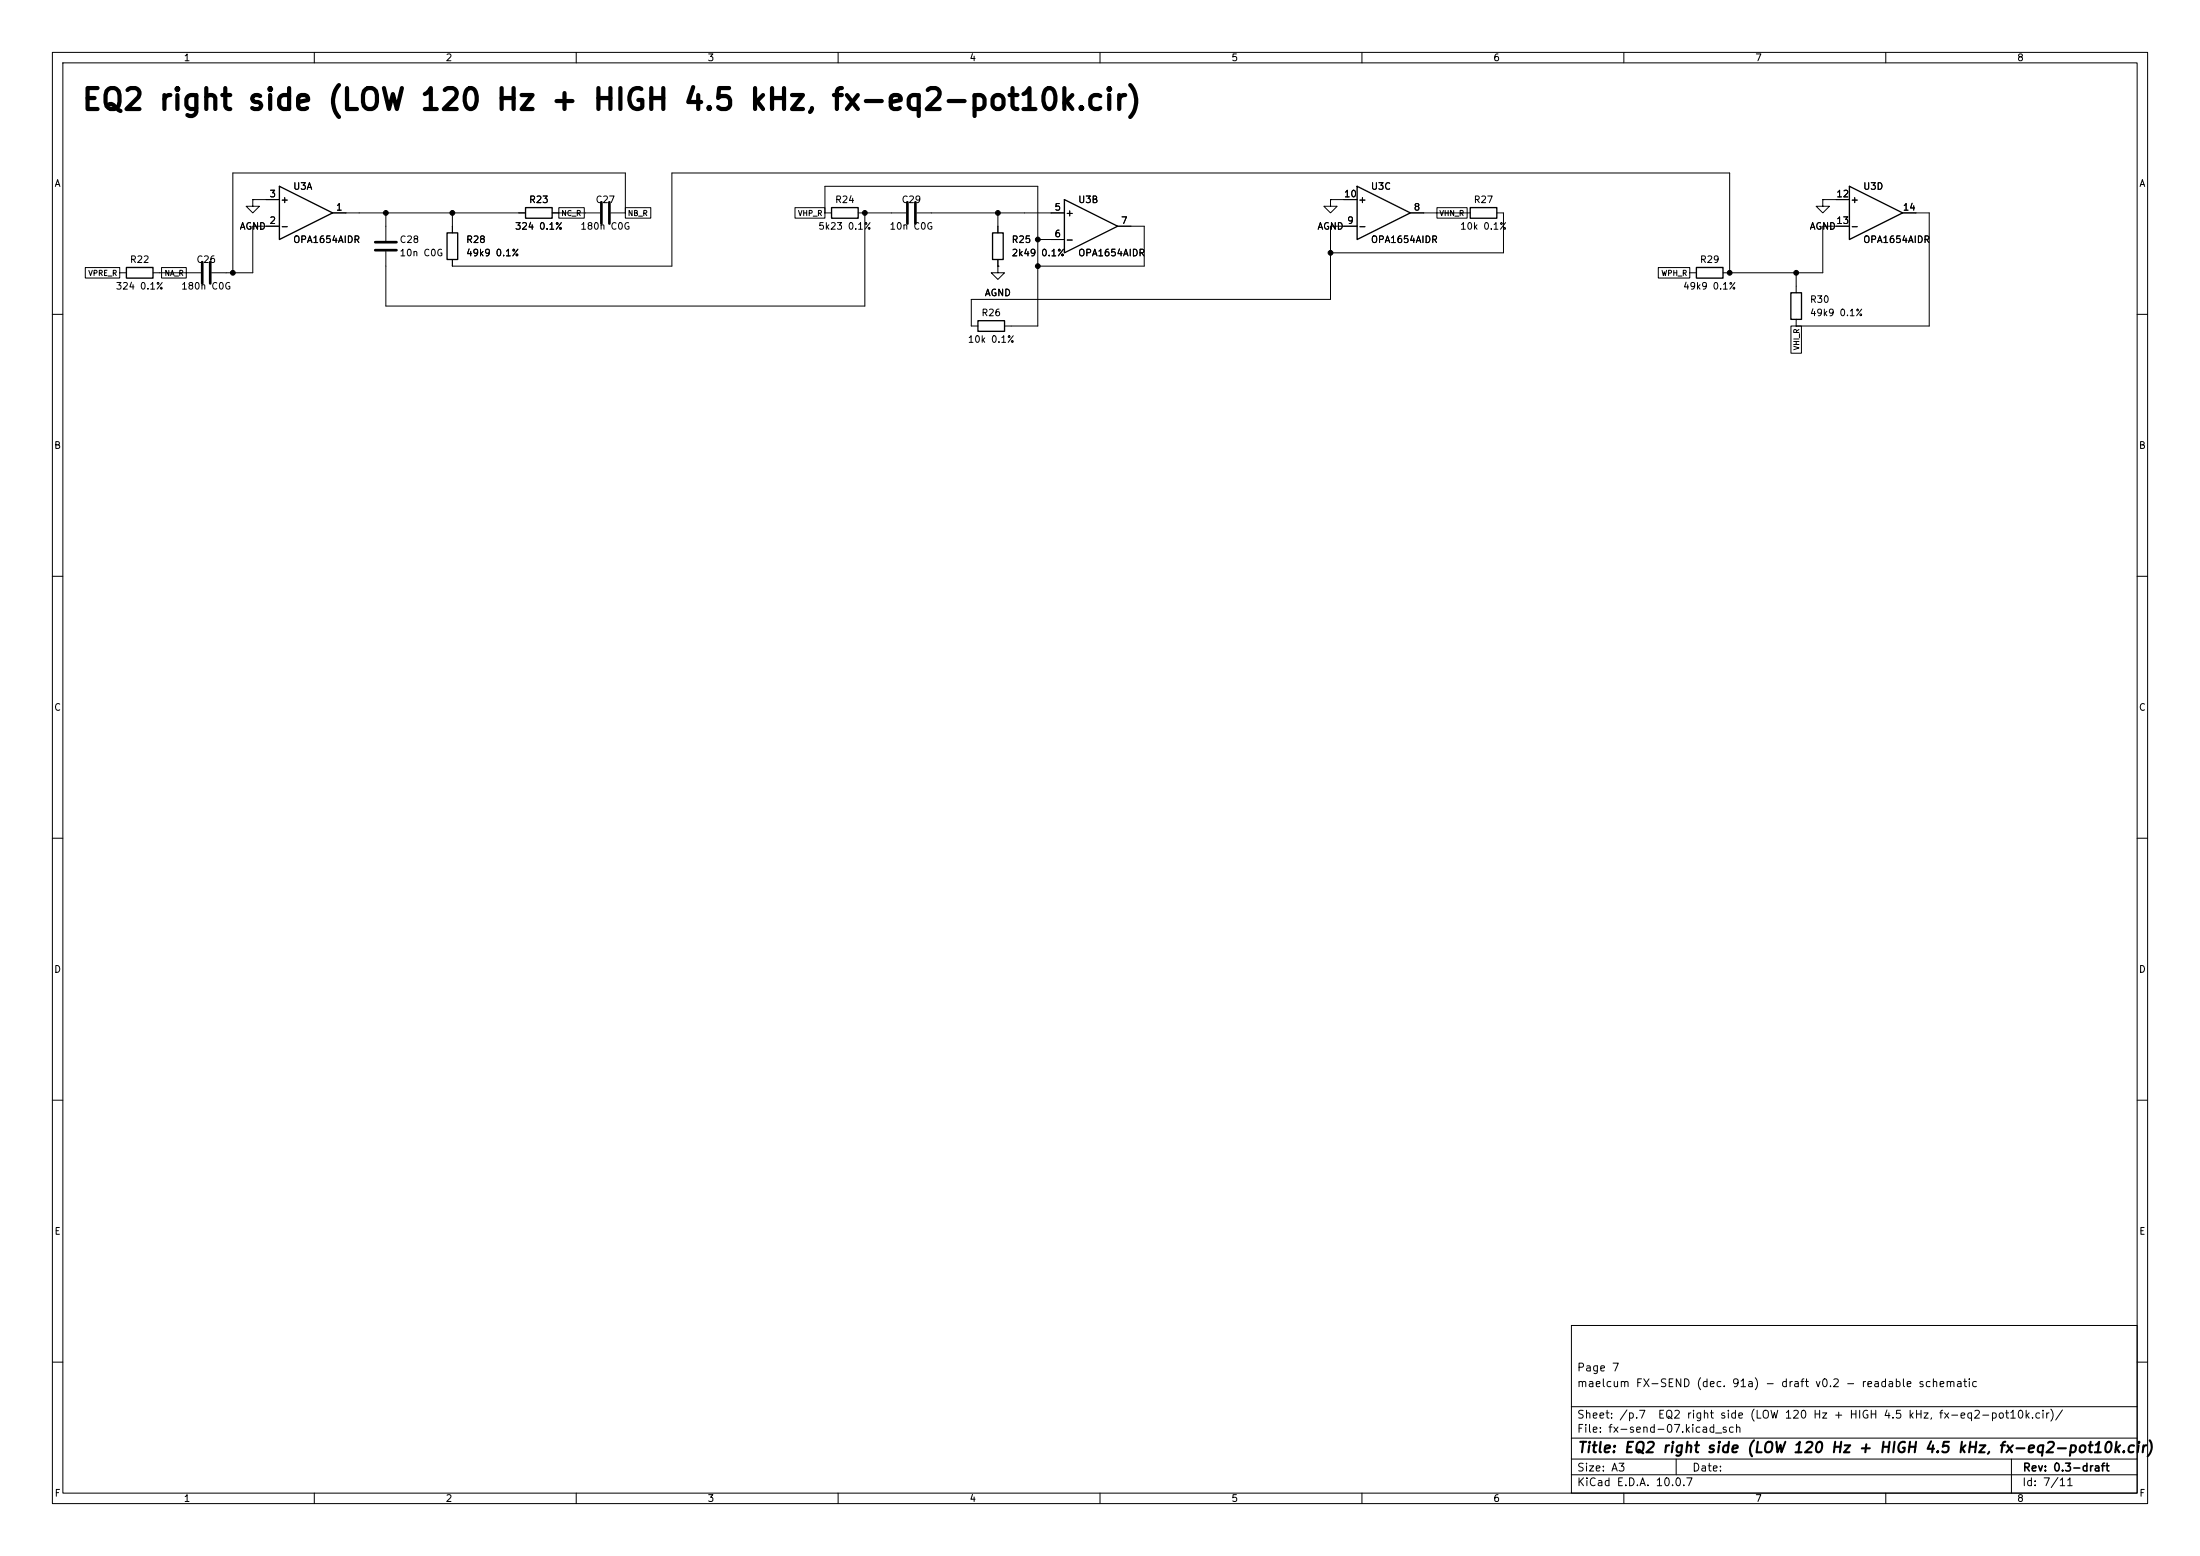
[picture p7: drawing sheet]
(kicad_sch
 (version 20260101)
 (generator "eeschema")
 (generator_version "10.0")
 (paper "A3")
 (title_block
  (title "EQ2 right side (LOW 120 Hz + HIGH 4.5 kHz, fx-eq2-pot10k.cir)")
  (rev "0.3-draft")
  (comment 1 "maelcum FX-SEND (dec. 91a) - draft v0.2 - readable schematic")
  (comment 2 "Page 7"))
 (lib_symbols
  (symbol
   "Amplifier_Operational:TL074"
   (pin_names
    (offset 0.127)) (exclude_from_sim no) (in_bom yes) (on_board yes)
   (in_pos_files yes)
   (duplicate_pin_numbers_are_jumpers no)
   (property
    "Reference"
    "U" (at 0 5.08 0) (show_name no) (do_not_autoplace no) (effects (font (size 1.27 1.27)) (justify left)))
   (property
    "Value"
    "TL074" (at 0 -5.08 0) (show_name no) (do_not_autoplace no) (effects (font (size 1.27 1.27)) (justify left)))
   (property
    "Footprint"
    "" (at -1.27 2.54 0) (show_name no) (do_not_autoplace no) (hide yes) (effects (font (size 1.27 1.27))))
   (property
    "Datasheet"
    "http://www.ti.com/lit/ds/symlink/tl071.pdf" (at 1.27 5.08 0) (show_name no) (do_not_autoplace no) (hide yes) (effects (font (size 1.27 1.27))))
   (property
    "Description"
    "Quad Low-Noise JFET-Input Operational Amplifiers, DIP-14/SOIC-14" (at 0 0 0) (show_name no) (do_not_autoplace no) (hide yes) (effects (font (size 1.27 1.27))))
   (property
    "ki_locked"
    "" (at 0 0 0) (show_name no) (do_not_autoplace no) (effects (font (size 1.27 1.27))))
   (property
    "ki_keywords"
    "quad opamp" (at 0 0 0) (show_name no) (do_not_autoplace no) (hide yes) (effects (font (size 1.27 1.27))))
   (property
    "ki_fp_filters"
    "SOIC*3.9x8.7mm*P1.27mm* DIP*W7.62mm* TSSOP*4.4x5mm*P0.65mm* SSOP*5.3x6.2mm*P0.65mm* MSOP*3x3mm*P0.5mm*" (at 0 0 0) (show_name no) (do_not_autoplace no) (hide yes) (effects (font (size 1.27 1.27))))
   (symbol
    "TL074_1_1"
    (polyline (pts (xy -5.08 5.08) (xy 5.08 0) (xy -5.08 -5.08) (xy -5.08 5.08)) (stroke (width 0.254) (type default)) (fill (type background)))
    (pin
    output
    line (at 7.62 0 180) (length 2.54) (name
    "" (effects (font (size 1.27 1.27)))) (number
    "1" (effects (font (size 1.27 1.27)))))
    (pin
    input
    line (at -7.62 -2.54 0) (length 2.54) (name
    "-" (effects (font (size 1.27 1.27)))) (number
    "2" (effects (font (size 1.27 1.27)))))
    (pin
    input
    line (at -7.62 2.54 0) (length 2.54) (name
    "+" (effects (font (size 1.27 1.27)))) (number
    "3" (effects (font (size 1.27 1.27))))))
   (symbol
    "TL074_2_1"
    (polyline (pts (xy -5.08 5.08) (xy 5.08 0) (xy -5.08 -5.08) (xy -5.08 5.08)) (stroke (width 0.254) (type default)) (fill (type background)))
    (pin
    input
    line (at -7.62 2.54 0) (length 2.54) (name
    "+" (effects (font (size 1.27 1.27)))) (number
    "5" (effects (font (size 1.27 1.27)))))
    (pin
    input
    line (at -7.62 -2.54 0) (length 2.54) (name
    "-" (effects (font (size 1.27 1.27)))) (number
    "6" (effects (font (size 1.27 1.27)))))
    (pin
    output
    line (at 7.62 0 180) (length 2.54) (name
    "" (effects (font (size 1.27 1.27)))) (number
    "7" (effects (font (size 1.27 1.27))))))
   (symbol
    "TL074_3_1"
    (polyline (pts (xy -5.08 5.08) (xy 5.08 0) (xy -5.08 -5.08) (xy -5.08 5.08)) (stroke (width 0.254) (type default)) (fill (type background)))
    (pin
    output
    line (at 7.62 0 180) (length 2.54) (name
    "" (effects (font (size 1.27 1.27)))) (number
    "8" (effects (font (size 1.27 1.27)))))
    (pin
    input
    line (at -7.62 -2.54 0) (length 2.54) (name
    "-" (effects (font (size 1.27 1.27)))) (number
    "9" (effects (font (size 1.27 1.27)))))
    (pin
    input
    line (at -7.62 2.54 0) (length 2.54) (name
    "+" (effects (font (size 1.27 1.27)))) (number
    "10" (effects (font (size 1.27 1.27))))))
   (symbol
    "TL074_4_1"
    (polyline (pts (xy -5.08 5.08) (xy 5.08 0) (xy -5.08 -5.08) (xy -5.08 5.08)) (stroke (width 0.254) (type default)) (fill (type background)))
    (pin
    input
    line (at -7.62 2.54 0) (length 2.54) (name
    "+" (effects (font (size 1.27 1.27)))) (number
    "12" (effects (font (size 1.27 1.27)))))
    (pin
    input
    line (at -7.62 -2.54 0) (length 2.54) (name
    "-" (effects (font (size 1.27 1.27)))) (number
    "13" (effects (font (size 1.27 1.27)))))
    (pin
    output
    line (at 7.62 0 180) (length 2.54) (name
    "" (effects (font (size 1.27 1.27)))) (number
    "14" (effects (font (size 1.27 1.27))))))
   (symbol
    "TL074_5_1"
    (pin
    power_in
    line (at -2.54 7.62 270) (length 3.81) (name
    "V+" (effects (font (size 1.27 1.27)))) (number
    "4" (effects (font (size 1.27 1.27)))))
    (pin
    power_in
    line (at -2.54 -7.62 90) (length 3.81) (name
    "V-" (effects (font (size 1.27 1.27)))) (number
    "11" (effects (font (size 1.27 1.27))))))
   (embedded_fonts no))
  (symbol
   "Device:C"
   (pin_numbers (hide yes))
   (pin_names
    (offset 0.254)) (exclude_from_sim no) (in_bom yes) (on_board yes)
   (in_pos_files yes)
   (duplicate_pin_numbers_are_jumpers no)
   (property
    "Reference"
    "C" (at 0.635 2.54 0) (show_name no) (do_not_autoplace no) (effects (font (size 1.27 1.27)) (justify left)))
   (property
    "Value"
    "C" (at 0.635 -2.54 0) (show_name no) (do_not_autoplace no) (effects (font (size 1.27 1.27)) (justify left)))
   (property
    "Footprint"
    "" (at 0.9652 -3.81 0) (show_name no) (do_not_autoplace no) (hide yes) (effects (font (size 1.27 1.27))))
   (property
    "Datasheet"
    "" (at 0 0 0) (show_name no) (do_not_autoplace no) (hide yes) (effects (font (size 1.27 1.27))))
   (property
    "Description"
    "Unpolarized capacitor" (at 0 0 0) (show_name no) (do_not_autoplace no) (hide yes) (effects (font (size 1.27 1.27))))
   (property
    "ki_keywords"
    "cap capacitor" (at 0 0 0) (show_name no) (do_not_autoplace no) (hide yes) (effects (font (size 1.27 1.27))))
   (property
    "ki_fp_filters"
    "C_*" (at 0 0 0) (show_name no) (do_not_autoplace no) (hide yes) (effects (font (size 1.27 1.27))))
   (symbol
    "C_0_1"
    (polyline (pts (xy -2.032 0.762) (xy 2.032 0.762)) (stroke (width 0.508) (type default)) (fill (type none)))
    (polyline (pts (xy -2.032 -0.762) (xy 2.032 -0.762)) (stroke (width 0.508) (type default)) (fill (type none))))
   (symbol
    "C_1_1"
    (pin
    passive
    line (at 0 3.81 270) (length 2.794) (name
    "" (effects (font (size 1.27 1.27)))) (number
    "1" (effects (font (size 1.27 1.27)))))
    (pin
    passive
    line (at 0 -3.81 90) (length 2.794) (name
    "" (effects (font (size 1.27 1.27)))) (number
    "2" (effects (font (size 1.27 1.27))))))
   (embedded_fonts no))
  (symbol
   "Device:R"
   (pin_numbers (hide yes))
   (pin_names
    (offset 0)) (exclude_from_sim no) (in_bom yes) (on_board yes)
   (in_pos_files yes)
   (duplicate_pin_numbers_are_jumpers no)
   (property
    "Reference"
    "R" (at 2.032 0 90) (show_name no) (do_not_autoplace no) (effects (font (size 1.27 1.27))))
   (property
    "Value"
    "R" (at 0 0 90) (show_name no) (do_not_autoplace no) (effects (font (size 1.27 1.27))))
   (property
    "Footprint"
    "" (at -1.778 0 90) (show_name no) (do_not_autoplace no) (hide yes) (effects (font (size 1.27 1.27))))
   (property
    "Datasheet"
    "" (at 0 0 0) (show_name no) (do_not_autoplace no) (hide yes) (effects (font (size 1.27 1.27))))
   (property
    "Description"
    "Resistor" (at 0 0 0) (show_name no) (do_not_autoplace no) (hide yes) (effects (font (size 1.27 1.27))))
   (property
    "ki_keywords"
    "R res resistor" (at 0 0 0) (show_name no) (do_not_autoplace no) (hide yes) (effects (font (size 1.27 1.27))))
   (property
    "ki_fp_filters"
    "R_*" (at 0 0 0) (show_name no) (do_not_autoplace no) (hide yes) (effects (font (size 1.27 1.27))))
   (symbol
    "R_0_1"
    (rectangle (start -1.016 -2.54) (end 1.016 2.54) (stroke (width 0.254) (type default)) (fill (type none))))
   (symbol
    "R_1_1"
    (pin
    passive
    line (at 0 3.81 270) (length 1.27) (name
    "" (effects (font (size 1.27 1.27)))) (number
    "1" (effects (font (size 1.27 1.27)))))
    (pin
    passive
    line (at 0 -3.81 90) (length 1.27) (name
    "" (effects (font (size 1.27 1.27)))) (number
    "2" (effects (font (size 1.27 1.27))))))
   (embedded_fonts no))
  (symbol
   "power:GND"
   (power global)
   (pin_numbers (hide yes))
   (pin_names
    (offset 0) (hide yes)) (exclude_from_sim no) (in_bom yes) (on_board yes)
   (in_pos_files yes)
   (duplicate_pin_numbers_are_jumpers no)
   (property
    "Reference"
    "#PWR" (at 0 -6.35 0) (show_name no) (do_not_autoplace no) (hide yes) (effects (font (size 1.27 1.27))))
   (property
    "Value"
    "GND" (at 0 -3.81 0) (show_name no) (do_not_autoplace no) (effects (font (size 1.27 1.27))))
   (property
    "Footprint"
    "" (at 0 0 0) (show_name no) (do_not_autoplace no) (hide yes) (effects (font (size 1.27 1.27))))
   (property
    "Datasheet"
    "" (at 0 0 0) (show_name no) (do_not_autoplace no) (hide yes) (effects (font (size 1.27 1.27))))
   (property
    "Description"
    "Power symbol creates a global label with name \"GND\" , ground" (at 0 0 0) (show_name no) (do_not_autoplace no) (hide yes) (effects (font (size 1.27 1.27))))
   (property
    "ki_keywords"
    "global power" (at 0 0 0) (show_name no) (do_not_autoplace no) (hide yes) (effects (font (size 1.27 1.27))))
   (symbol
    "GND_0_1"
    (polyline (pts (xy 0 0) (xy 0 -1.27) (xy 1.27 -1.27) (xy 0 -2.54) (xy -1.27 -1.27) (xy 0 -1.27)) (stroke (width 0) (type default)) (fill (type none))))
   (symbol
    "GND_1_1"
    (pin
    power_in
    line (at 0 0 270) (length 0) (name
    "" (effects (font (size 1.27 1.27)))) (number
    "1" (effects (font (size 1.27 1.27))))))
   (embedded_fonts no)))
 (text
  "EQ2 right side (LOW 120 Hz + HIGH 4.5 kHz, fx-eq2-pot10k.cir)"
  (exclude_from_sim no)
  (at 15.24 21.59 0)
  (effects (font (size 4 4)
    (bold yes)) (justify left bottom)))
 (symbol
  (lib_id "Amplifier_Operational:TL074")
  (at 58.42 40.64 0)
  (unit 1)
  (body_style 1)
  (exclude_from_sim no)
  (in_bom yes)
  (on_board yes)
  (dnp no)
  (property
   "Reference"
   "U3" (at 55.88 35.56 0) (effects (font (size 1.27 1.27)) (justify left)))
  (property
   "Value"
   "OPA1654AIDR" (at 55.88 45.72 0) (effects (font (size 1.27 1.27)) (justify left)))
  (property
   "Footprint"
   "Package_SO:SOIC-14_3.9x8.7mm_P1.27mm" (at 58.42 40.64 0) (effects (font (size 1.27 1.27)) (justify left) (hide yes)))
  (property
   "Datasheet"
   "" (at 58.42 40.64 0) (effects (font (size 1.27 1.27)) (justify left) (hide yes)))
  (pin
   "1")
  (pin
   "2")
  (pin
   "3")
  (instances (project
    "fx-send" (path
    "/aba666c3-d135-51f3-a3f2-971c4aa84210/9a7255d0-867b-5322-a77d-c995a114122f" (reference "U3") (unit 1)))))
 (wire
  (pts (xy 66.04 40.64) (xy 68.58 40.64))
  (stroke (width 0) (type default)))
 (symbol
  (lib_id "Device:C")
  (at 73.66 46.99 0)
  (unit 1)
  (body_style 1)
  (exclude_from_sim no)
  (in_bom yes)
  (on_board yes)
  (dnp no)
  (property
   "Reference"
   "C28" (at 76.2 45.72 0) (effects (font (size 1.27 1.27)) (justify left)))
  (property
   "Value"
   "10n C0G" (at 76.2 48.26 0) (effects (font (size 1.27 1.27)) (justify left)))
  (property
   "Footprint"
   "Capacitor_SMD:C_1206_3216Metric" (at 73.66 46.99 0) (effects (font (size 1.27 1.27)) (justify left) (hide yes)))
  (property
   "Datasheet"
   "" (at 73.66 46.99 0) (effects (font (size 1.27 1.27)) (justify left) (hide yes)))
  (pin
   "1")
  (pin
   "2")
  (instances (project
    "fx-send" (path
    "/aba666c3-d135-51f3-a3f2-971c4aa84210/9a7255d0-867b-5322-a77d-c995a114122f" (reference "C28") (unit 1)))))
 (symbol
  (lib_id "Device:R")
  (at 86.36 46.99 0)
  (unit 1)
  (body_style 1)
  (exclude_from_sim no)
  (in_bom yes)
  (on_board yes)
  (dnp no)
  (property
   "Reference"
   "R28" (at 88.9 45.72 0) (effects (font (size 1.27 1.27)) (justify left)))
  (property
   "Value"
   "49k9 0.1%" (at 88.9 48.26 0) (effects (font (size 1.27 1.27)) (justify left)))
  (property
   "Footprint"
   "Resistor_SMD:R_0805_2012Metric" (at 86.36 46.99 0) (effects (font (size 1.27 1.27)) (justify left) (hide yes)))
  (property
   "Datasheet"
   "" (at 86.36 46.99 0) (effects (font (size 1.27 1.27)) (justify left) (hide yes)))
  (pin
   "1")
  (pin
   "2")
  (instances (project
    "fx-send" (path
    "/aba666c3-d135-51f3-a3f2-971c4aa84210/9a7255d0-867b-5322-a77d-c995a114122f" (reference "R28") (unit 1)))))
 (symbol
  (lib_id "Device:R")
  (at 102.87 40.64 270)
  (unit 1)
  (body_style 1)
  (exclude_from_sim no)
  (in_bom yes)
  (on_board yes)
  (dnp no)
  (property
   "Reference"
   "R23" (at 102.87 38.1 90) (effects (font (size 1.27 1.27))))
  (property
   "Value"
   "324 0.1%" (at 102.87 43.18 90) (effects (font (size 1.27 1.27))))
  (property
   "Footprint"
   "Resistor_SMD:R_0805_2012Metric" (at 102.87 40.64 0) (effects (font (size 1.27 1.27)) (justify left) (hide yes)))
  (property
   "Datasheet"
   "" (at 102.87 40.64 0) (effects (font (size 1.27 1.27)) (justify left) (hide yes)))
  (pin
   "1")
  (pin
   "2")
  (instances (project
    "fx-send" (path
    "/aba666c3-d135-51f3-a3f2-971c4aa84210/9a7255d0-867b-5322-a77d-c995a114122f" (reference "R23") (unit 1)))))
 (symbol
  (lib_id "Device:C")
  (at 115.57 40.64 270)
  (unit 1)
  (body_style 1)
  (exclude_from_sim no)
  (in_bom yes)
  (on_board yes)
  (dnp no)
  (property
   "Reference"
   "C27" (at 115.57 38.1 90) (effects (font (size 1.27 1.27))))
  (property
   "Value"
   "180n C0G" (at 115.57 43.18 90) (effects (font (size 1.27 1.27))))
  (property
   "Footprint"
   "Capacitor_SMD:C_1206_3216Metric" (at 115.57 40.64 0) (effects (font (size 1.27 1.27)) (justify left) (hide yes)))
  (property
   "Datasheet"
   "" (at 115.57 40.64 0) (effects (font (size 1.27 1.27)) (justify left) (hide yes)))
  (pin
   "1")
  (pin
   "2")
  (instances (project
    "fx-send" (path
    "/aba666c3-d135-51f3-a3f2-971c4aa84210/9a7255d0-867b-5322-a77d-c995a114122f" (reference "C27") (unit 1)))))
 (wire
  (pts (xy 68.58 40.64) (xy 73.66 40.64))
  (stroke (width 0) (type default)))
 (wire
  (pts (xy 73.66 40.64) (xy 73.66 43.18))
  (stroke (width 0) (type default)))
 (wire
  (pts (xy 73.66 40.64) (xy 86.36 40.64))
  (stroke (width 0) (type default)))
 (wire
  (pts (xy 86.36 40.64) (xy 86.36 43.18))
  (stroke (width 0) (type default)))
 (wire
  (pts (xy 86.36 40.64) (xy 99.06 40.64))
  (stroke (width 0) (type default)))
 (wire
  (pts (xy 106.68 40.64) (xy 111.76 40.64))
  (stroke (width 0) (type default)))
 (junction
  (at 73.66 40.64)
  (diameter 0)
  (color 0 0 0 0))
 (junction
  (at 86.36 40.64)
  (diameter 0)
  (color 0 0 0 0))
 (wire
  (pts (xy 50.8 38.1) (xy 48.26 38.1))
  (stroke (width 0) (type default)))
 (symbol
  (lib_id "power:GND")
  (at 48.26 38.1 0)
  (unit 1)
  (body_style 1)
  (exclude_from_sim no)
  (in_bom yes)
  (on_board yes)
  (dnp no)
  (property
   "Reference"
   "#PWR001" (at 48.26 38.1 0) (effects (font (size 1.27 1.27)) (justify left) (hide yes)))
  (property
   "Value"
   "AGND" (at 48.26 43.18 0) (effects (font (size 1.27 1.27))))
  (property
   "Footprint"
   "" (at 48.26 38.1 0) (effects (font (size 1.27 1.27)) (justify left) (hide yes)))
  (property
   "Datasheet"
   "" (at 48.26 38.1 0) (effects (font (size 1.27 1.27)) (justify left) (hide yes)))
  (pin
   "1")
  (instances (project
    "fx-send" (path
    "/aba666c3-d135-51f3-a3f2-971c4aa84210/9a7255d0-867b-5322-a77d-c995a114122f" (reference "#PWR001") (unit 1)))))
 (wire
  (pts (xy 50.8 43.18) (xy 48.26 43.18))
  (stroke (width 0) (type default)))
 (wire
  (pts (xy 48.26 43.18) (xy 48.26 52.07))
  (stroke (width 0) (type default)))
 (symbol
  (lib_id "Device:C")
  (at 39.37 52.07 90)
  (unit 1)
  (body_style 1)
  (exclude_from_sim no)
  (in_bom yes)
  (on_board yes)
  (dnp no)
  (property
   "Reference"
   "C26" (at 39.37 49.53 90) (effects (font (size 1.27 1.27))))
  (property
   "Value"
   "180n C0G" (at 39.37 54.61 90) (effects (font (size 1.27 1.27))))
  (property
   "Footprint"
   "Capacitor_SMD:C_1206_3216Metric" (at 39.37 52.07 0) (effects (font (size 1.27 1.27)) (justify left) (hide yes)))
  (property
   "Datasheet"
   "" (at 39.37 52.07 0) (effects (font (size 1.27 1.27)) (justify left) (hide yes)))
  (pin
   "1")
  (pin
   "2")
  (instances (project
    "fx-send" (path
    "/aba666c3-d135-51f3-a3f2-971c4aa84210/9a7255d0-867b-5322-a77d-c995a114122f" (reference "C26") (unit 1)))))
 (symbol
  (lib_id "Device:R")
  (at 26.67 52.07 90)
  (unit 1)
  (body_style 1)
  (exclude_from_sim no)
  (in_bom yes)
  (on_board yes)
  (dnp no)
  (property
   "Reference"
   "R22" (at 26.67 49.53 90) (effects (font (size 1.27 1.27))))
  (property
   "Value"
   "324 0.1%" (at 26.67 54.61 90) (effects (font (size 1.27 1.27))))
  (property
   "Footprint"
   "Resistor_SMD:R_0805_2012Metric" (at 26.67 52.07 0) (effects (font (size 1.27 1.27)) (justify left) (hide yes)))
  (property
   "Datasheet"
   "" (at 26.67 52.07 0) (effects (font (size 1.27 1.27)) (justify left) (hide yes)))
  (pin
   "1")
  (pin
   "2")
  (instances (project
    "fx-send" (path
    "/aba666c3-d135-51f3-a3f2-971c4aa84210/9a7255d0-867b-5322-a77d-c995a114122f" (reference "R22") (unit 1)))))
 (wire
  (pts (xy 48.26 52.07) (xy 43.18 52.07))
  (stroke (width 0) (type default)))
 (wire
  (pts (xy 35.56 52.07) (xy 30.48 52.07))
  (stroke (width 0) (type default)))
 (symbol
  (lib_id "Amplifier_Operational:TL074")
  (at 208.28 43.18 0)
  (unit 2)
  (body_style 1)
  (exclude_from_sim no)
  (in_bom yes)
  (on_board yes)
  (dnp no)
  (property
   "Reference"
   "U3" (at 205.74 38.1 0) (effects (font (size 1.27 1.27)) (justify left)))
  (property
   "Value"
   "OPA1654AIDR" (at 205.74 48.26 0) (effects (font (size 1.27 1.27)) (justify left)))
  (property
   "Footprint"
   "Package_SO:SOIC-14_3.9x8.7mm_P1.27mm" (at 208.28 43.18 0) (effects (font (size 1.27 1.27)) (justify left) (hide yes)))
  (property
   "Datasheet"
   "" (at 208.28 43.18 0) (effects (font (size 1.27 1.27)) (justify left) (hide yes)))
  (pin
   "5")
  (pin
   "6")
  (pin
   "7")
  (instances (project
    "fx-send" (path
    "/aba666c3-d135-51f3-a3f2-971c4aa84210/9a7255d0-867b-5322-a77d-c995a114122f" (reference "U3") (unit 2)))))
 (wire
  (pts (xy 200.66 40.64) (xy 195.58 40.64))
  (stroke (width 0) (type default)))
 (symbol
  (lib_id "Device:R")
  (at 190.5 46.99 0)
  (unit 1)
  (body_style 1)
  (exclude_from_sim no)
  (in_bom yes)
  (on_board yes)
  (dnp no)
  (property
   "Reference"
   "R25" (at 193.04 45.72 0) (effects (font (size 1.27 1.27)) (justify left)))
  (property
   "Value"
   "2k49 0.1%" (at 193.04 48.26 0) (effects (font (size 1.27 1.27)) (justify left)))
  (property
   "Footprint"
   "Resistor_SMD:R_0805_2012Metric" (at 190.5 46.99 0) (effects (font (size 1.27 1.27)) (justify left) (hide yes)))
  (property
   "Datasheet"
   "" (at 190.5 46.99 0) (effects (font (size 1.27 1.27)) (justify left) (hide yes)))
  (property
   "Nota"
   "sim 2,5k: E96 2,49k" (at 190.5 46.99 0) (effects (font (size 1.27 1.27)) (justify left) (hide yes)))
  (pin
   "1")
  (pin
   "2")
  (instances (project
    "fx-send" (path
    "/aba666c3-d135-51f3-a3f2-971c4aa84210/9a7255d0-867b-5322-a77d-c995a114122f" (reference "R25") (unit 1)))))
 (symbol
  (lib_id "Device:C")
  (at 173.99 40.64 90)
  (unit 1)
  (body_style 1)
  (exclude_from_sim no)
  (in_bom yes)
  (on_board yes)
  (dnp no)
  (property
   "Reference"
   "C29" (at 173.99 38.1 90) (effects (font (size 1.27 1.27))))
  (property
   "Value"
   "10n C0G" (at 173.99 43.18 90) (effects (font (size 1.27 1.27))))
  (property
   "Footprint"
   "Capacitor_SMD:C_1206_3216Metric" (at 173.99 40.64 0) (effects (font (size 1.27 1.27)) (justify left) (hide yes)))
  (property
   "Datasheet"
   "" (at 173.99 40.64 0) (effects (font (size 1.27 1.27)) (justify left) (hide yes)))
  (pin
   "1")
  (pin
   "2")
  (instances (project
    "fx-send" (path
    "/aba666c3-d135-51f3-a3f2-971c4aa84210/9a7255d0-867b-5322-a77d-c995a114122f" (reference "C29") (unit 1)))))
 (symbol
  (lib_id "Device:R")
  (at 161.29 40.64 270)
  (unit 1)
  (body_style 1)
  (exclude_from_sim no)
  (in_bom yes)
  (on_board yes)
  (dnp no)
  (property
   "Reference"
   "R24" (at 161.29 38.1 90) (effects (font (size 1.27 1.27))))
  (property
   "Value"
   "5k23 0.1%" (at 161.29 43.18 90) (effects (font (size 1.27 1.27))))
  (property
   "Footprint"
   "Resistor_SMD:R_0805_2012Metric" (at 161.29 40.64 0) (effects (font (size 1.27 1.27)) (justify left) (hide yes)))
  (property
   "Datasheet"
   "" (at 161.29 40.64 0) (effects (font (size 1.27 1.27)) (justify left) (hide yes)))
  (pin
   "1")
  (pin
   "2")
  (instances (project
    "fx-send" (path
    "/aba666c3-d135-51f3-a3f2-971c4aa84210/9a7255d0-867b-5322-a77d-c995a114122f" (reference "R24") (unit 1)))))
 (wire
  (pts (xy 195.58 40.64) (xy 190.5 40.64))
  (stroke (width 0) (type default)))
 (wire
  (pts (xy 190.5 40.64) (xy 190.5 43.18))
  (stroke (width 0) (type default)))
 (wire
  (pts (xy 190.5 40.64) (xy 177.8 40.64))
  (stroke (width 0) (type default)))
 (wire
  (pts (xy 170.18 40.64) (xy 165.1 40.64))
  (stroke (width 0) (type default)))
 (junction
  (at 190.5 40.64)
  (diameter 0)
  (color 0 0 0 0))
 (symbol
  (lib_id "power:GND")
  (at 190.5 50.8 0)
  (unit 1)
  (body_style 1)
  (exclude_from_sim no)
  (in_bom yes)
  (on_board yes)
  (dnp no)
  (property
   "Reference"
   "#PWR002" (at 190.5 50.8 0) (effects (font (size 1.27 1.27)) (justify left) (hide yes)))
  (property
   "Value"
   "AGND" (at 190.5 55.88 0) (effects (font (size 1.27 1.27))))
  (property
   "Footprint"
   "" (at 190.5 50.8 0) (effects (font (size 1.27 1.27)) (justify left) (hide yes)))
  (property
   "Datasheet"
   "" (at 190.5 50.8 0) (effects (font (size 1.27 1.27)) (justify left) (hide yes)))
  (pin
   "1")
  (instances (project
    "fx-send" (path
    "/aba666c3-d135-51f3-a3f2-971c4aa84210/9a7255d0-867b-5322-a77d-c995a114122f" (reference "#PWR002") (unit 1)))))
 (wire
  (pts (xy 200.66 45.72) (xy 198.12 45.72))
  (stroke (width 0) (type default)))
 (wire
  (pts (xy 198.12 45.72) (xy 198.12 62.23))
  (stroke (width 0) (type default)))
 (symbol
  (lib_id "Device:R")
  (at 189.23 62.23 270)
  (unit 1)
  (body_style 1)
  (exclude_from_sim no)
  (in_bom yes)
  (on_board yes)
  (dnp no)
  (property
   "Reference"
   "R26" (at 189.23 59.69 90) (effects (font (size 1.27 1.27))))
  (property
   "Value"
   "10k 0.1%" (at 189.23 64.77 90) (effects (font (size 1.27 1.27))))
  (property
   "Footprint"
   "Resistor_SMD:R_0805_2012Metric" (at 189.23 62.23 0) (effects (font (size 1.27 1.27)) (justify left) (hide yes)))
  (property
   "Datasheet"
   "" (at 189.23 62.23 0) (effects (font (size 1.27 1.27)) (justify left) (hide yes)))
  (pin
   "1")
  (pin
   "2")
  (instances (project
    "fx-send" (path
    "/aba666c3-d135-51f3-a3f2-971c4aa84210/9a7255d0-867b-5322-a77d-c995a114122f" (reference "R26") (unit 1)))))
 (wire
  (pts (xy 198.12 62.23) (xy 193.04 62.23))
  (stroke (width 0) (type default)))
 (symbol
  (lib_id "Amplifier_Operational:TL074")
  (at 264.16 40.64 0)
  (unit 3)
  (body_style 1)
  (exclude_from_sim no)
  (in_bom yes)
  (on_board yes)
  (dnp no)
  (property
   "Reference"
   "U3" (at 261.62 35.56 0) (effects (font (size 1.27 1.27)) (justify left)))
  (property
   "Value"
   "OPA1654AIDR" (at 261.62 45.72 0) (effects (font (size 1.27 1.27)) (justify left)))
  (property
   "Footprint"
   "Package_SO:SOIC-14_3.9x8.7mm_P1.27mm" (at 264.16 40.64 0) (effects (font (size 1.27 1.27)) (justify left) (hide yes)))
  (property
   "Datasheet"
   "" (at 264.16 40.64 0) (effects (font (size 1.27 1.27)) (justify left) (hide yes)))
  (pin
   "8")
  (pin
   "9")
  (pin
   "10")
  (instances (project
    "fx-send" (path
    "/aba666c3-d135-51f3-a3f2-971c4aa84210/9a7255d0-867b-5322-a77d-c995a114122f" (reference "U3") (unit 3)))))
 (wire
  (pts (xy 271.78 40.64) (xy 274.32 40.64))
  (stroke (width 0) (type default)))
 (symbol
  (lib_id "Device:R")
  (at 283.21 40.64 270)
  (unit 1)
  (body_style 1)
  (exclude_from_sim no)
  (in_bom yes)
  (on_board yes)
  (dnp no)
  (property
   "Reference"
   "R27" (at 283.21 38.1 90) (effects (font (size 1.27 1.27))))
  (property
   "Value"
   "10k 0.1%" (at 283.21 43.18 90) (effects (font (size 1.27 1.27))))
  (property
   "Footprint"
   "Resistor_SMD:R_0805_2012Metric" (at 283.21 40.64 0) (effects (font (size 1.27 1.27)) (justify left) (hide yes)))
  (property
   "Datasheet"
   "" (at 283.21 40.64 0) (effects (font (size 1.27 1.27)) (justify left) (hide yes)))
  (pin
   "1")
  (pin
   "2")
  (instances (project
    "fx-send" (path
    "/aba666c3-d135-51f3-a3f2-971c4aa84210/9a7255d0-867b-5322-a77d-c995a114122f" (reference "R27") (unit 1)))))
 (wire
  (pts (xy 274.32 40.64) (xy 279.4 40.64))
  (stroke (width 0) (type default)))
 (wire
  (pts (xy 254 38.1) (xy 256.54 38.1))
  (stroke (width 0) (type default)))
 (symbol
  (lib_id "power:GND")
  (at 254 38.1 0)
  (unit 1)
  (body_style 1)
  (exclude_from_sim no)
  (in_bom yes)
  (on_board yes)
  (dnp no)
  (property
   "Reference"
   "#PWR003" (at 254 38.1 0) (effects (font (size 1.27 1.27)) (justify left) (hide yes)))
  (property
   "Value"
   "AGND" (at 254 43.18 0) (effects (font (size 1.27 1.27))))
  (property
   "Footprint"
   "" (at 254 38.1 0) (effects (font (size 1.27 1.27)) (justify left) (hide yes)))
  (property
   "Datasheet"
   "" (at 254 38.1 0) (effects (font (size 1.27 1.27)) (justify left) (hide yes)))
  (pin
   "1")
  (instances (project
    "fx-send" (path
    "/aba666c3-d135-51f3-a3f2-971c4aa84210/9a7255d0-867b-5322-a77d-c995a114122f" (reference "#PWR003") (unit 1)))))
 (wire
  (pts (xy 256.54 43.18) (xy 254 43.18))
  (stroke (width 0) (type default)))
 (wire
  (pts (xy 254 43.18) (xy 254 48.26))
  (stroke (width 0) (type default)))
 (symbol
  (lib_id "Amplifier_Operational:TL074")
  (at 358.14 40.64 0)
  (unit 4)
  (body_style 1)
  (exclude_from_sim no)
  (in_bom yes)
  (on_board yes)
  (dnp no)
  (property
   "Reference"
   "U3" (at 355.6 35.56 0) (effects (font (size 1.27 1.27)) (justify left)))
  (property
   "Value"
   "OPA1654AIDR" (at 355.6 45.72 0) (effects (font (size 1.27 1.27)) (justify left)))
  (property
   "Footprint"
   "Package_SO:SOIC-14_3.9x8.7mm_P1.27mm" (at 358.14 40.64 0) (effects (font (size 1.27 1.27)) (justify left) (hide yes)))
  (property
   "Datasheet"
   "" (at 358.14 40.64 0) (effects (font (size 1.27 1.27)) (justify left) (hide yes)))
  (pin
   "12")
  (pin
   "13")
  (pin
   "14")
  (instances (project
    "fx-send" (path
    "/aba666c3-d135-51f3-a3f2-971c4aa84210/9a7255d0-867b-5322-a77d-c995a114122f" (reference "U3") (unit 4)))))
 (wire
  (pts (xy 347.98 38.1) (xy 350.52 38.1))
  (stroke (width 0) (type default)))
 (symbol
  (lib_id "power:GND")
  (at 347.98 38.1 0)
  (unit 1)
  (body_style 1)
  (exclude_from_sim no)
  (in_bom yes)
  (on_board yes)
  (dnp no)
  (property
   "Reference"
   "#PWR004" (at 347.98 38.1 0) (effects (font (size 1.27 1.27)) (justify left) (hide yes)))
  (property
   "Value"
   "AGND" (at 347.98 43.18 0) (effects (font (size 1.27 1.27))))
  (property
   "Footprint"
   "" (at 347.98 38.1 0) (effects (font (size 1.27 1.27)) (justify left) (hide yes)))
  (property
   "Datasheet"
   "" (at 347.98 38.1 0) (effects (font (size 1.27 1.27)) (justify left) (hide yes)))
  (pin
   "1")
  (instances (project
    "fx-send" (path
    "/aba666c3-d135-51f3-a3f2-971c4aa84210/9a7255d0-867b-5322-a77d-c995a114122f" (reference "#PWR004") (unit 1)))))
 (wire
  (pts (xy 350.52 43.18) (xy 347.98 43.18))
  (stroke (width 0) (type default)))
 (wire
  (pts (xy 347.98 43.18) (xy 347.98 52.07))
  (stroke (width 0) (type default)))
 (symbol
  (lib_id "Device:R")
  (at 342.9 58.42 0)
  (unit 1)
  (body_style 1)
  (exclude_from_sim no)
  (in_bom yes)
  (on_board yes)
  (dnp no)
  (property
   "Reference"
   "R30" (at 345.44 57.15 0) (effects (font (size 1.27 1.27)) (justify left)))
  (property
   "Value"
   "49k9 0.1%" (at 345.44 59.69 0) (effects (font (size 1.27 1.27)) (justify left)))
  (property
   "Footprint"
   "Resistor_SMD:R_0805_2012Metric" (at 342.9 58.42 0) (effects (font (size 1.27 1.27)) (justify left) (hide yes)))
  (property
   "Datasheet"
   "" (at 342.9 58.42 0) (effects (font (size 1.27 1.27)) (justify left) (hide yes)))
  (pin
   "1")
  (pin
   "2")
  (instances (project
    "fx-send" (path
    "/aba666c3-d135-51f3-a3f2-971c4aa84210/9a7255d0-867b-5322-a77d-c995a114122f" (reference "R30") (unit 1)))))
 (symbol
  (lib_id "Device:R")
  (at 326.39 52.07 90)
  (unit 1)
  (body_style 1)
  (exclude_from_sim no)
  (in_bom yes)
  (on_board yes)
  (dnp no)
  (property
   "Reference"
   "R29" (at 326.39 49.53 90) (effects (font (size 1.27 1.27))))
  (property
   "Value"
   "49k9 0.1%" (at 326.39 54.61 90) (effects (font (size 1.27 1.27))))
  (property
   "Footprint"
   "Resistor_SMD:R_0805_2012Metric" (at 326.39 52.07 0) (effects (font (size 1.27 1.27)) (justify left) (hide yes)))
  (property
   "Datasheet"
   "" (at 326.39 52.07 0) (effects (font (size 1.27 1.27)) (justify left) (hide yes)))
  (pin
   "1")
  (pin
   "2")
  (instances (project
    "fx-send" (path
    "/aba666c3-d135-51f3-a3f2-971c4aa84210/9a7255d0-867b-5322-a77d-c995a114122f" (reference "R29") (unit 1)))))
 (wire
  (pts (xy 347.98 52.07) (xy 342.9 52.07))
  (stroke (width 0) (type default)))
 (wire
  (pts (xy 342.9 52.07) (xy 342.9 54.61))
  (stroke (width 0) (type default)))
 (wire
  (pts (xy 342.9 52.07) (xy 330.2 52.07))
  (stroke (width 0) (type default)))
 (junction
  (at 342.9 52.07)
  (diameter 0)
  (color 0 0 0 0))
 (wire
  (pts (xy 165.1 40.64) (xy 165.1 58.42))
  (stroke (width 0) (type default)))
 (wire
  (pts (xy 165.1 58.42) (xy 73.66 58.42))
  (stroke (width 0) (type default)))
 (wire
  (pts (xy 73.66 58.42) (xy 73.66 50.8))
  (stroke (width 0) (type default)))
 (wire
  (pts (xy 254 48.26) (xy 287.02 48.26))
  (stroke (width 0) (type default)))
 (wire
  (pts (xy 287.02 48.26) (xy 287.02 40.64))
  (stroke (width 0) (type default)))
 (wire
  (pts (xy 254 48.26) (xy 254 57.15))
  (stroke (width 0) (type default)))
 (wire
  (pts (xy 254 57.15) (xy 185.42 57.15))
  (stroke (width 0) (type default)))
 (wire
  (pts (xy 185.42 57.15) (xy 185.42 62.23))
  (stroke (width 0) (type default)))
 (wire
  (pts (xy 330.2 52.07) (xy 330.2 33.02))
  (stroke (width 0) (type default)))
 (wire
  (pts (xy 330.2 33.02) (xy 128.27 33.02))
  (stroke (width 0) (type default)))
 (wire
  (pts (xy 128.27 33.02) (xy 128.27 50.8))
  (stroke (width 0) (type default)))
 (wire
  (pts (xy 128.27 50.8) (xy 86.36 50.8))
  (stroke (width 0) (type default)))
 (wire
  (pts (xy 342.9 62.23) (xy 368.3 62.23))
  (stroke (width 0) (type default)))
 (wire
  (pts (xy 368.3 62.23) (xy 368.3 40.64))
  (stroke (width 0) (type default)))
 (wire
  (pts (xy 368.3 40.64) (xy 365.76 40.64))
  (stroke (width 0) (type default)))
 (wire
  (pts (xy 198.12 50.8) (xy 218.44 50.8))
  (stroke (width 0) (type default)))
 (wire
  (pts (xy 218.44 50.8) (xy 218.44 43.18))
  (stroke (width 0) (type default)))
 (wire
  (pts (xy 218.44 43.18) (xy 215.9 43.18))
  (stroke (width 0) (type default)))
 (wire
  (pts (xy 198.12 45.72) (xy 198.12 35.56))
  (stroke (width 0) (type default)))
 (wire
  (pts (xy 198.12 35.56) (xy 157.48 35.56))
  (stroke (width 0) (type default)))
 (wire
  (pts (xy 157.48 35.56) (xy 157.48 40.64))
  (stroke (width 0) (type default)))
 (wire
  (pts (xy 44.45 52.07) (xy 44.45 33.02))
  (stroke (width 0) (type default)))
 (wire
  (pts (xy 44.45 33.02) (xy 119.38 33.02))
  (stroke (width 0) (type default)))
 (wire
  (pts (xy 119.38 33.02) (xy 119.38 40.64))
  (stroke (width 0) (type default)))
 (junction
  (at 330.2 52.07)
  (diameter 0)
  (color 0 0 0 0))
 (junction
  (at 254 48.26)
  (diameter 0)
  (color 0 0 0 0))
 (junction
  (at 198.12 50.8)
  (diameter 0)
  (color 0 0 0 0))
 (junction
  (at 198.12 45.72)
  (diameter 0)
  (color 0 0 0 0))
 (junction
  (at 44.45 52.07)
  (diameter 0)
  (color 0 0 0 0))
 (junction
  (at 165.1 40.64)
  (diameter 0)
  (color 0 0 0 0))
 (global_label
  "NC_R"
  (shape passive)
  (at 106.68 40.64 0)
  (fields_autoplaced yes)
  (effects (font (size 1 1)) (justify left)))
 (global_label
  "NB_R"
  (shape passive)
  (at 119.38 40.64 0)
  (fields_autoplaced yes)
  (effects (font (size 1 1)) (justify left)))
 (global_label
  "NA_R"
  (shape passive)
  (at 35.56 52.07 180)
  (fields_autoplaced yes)
  (effects (font (size 1 1)) (justify right)))
 (global_label
  "VPRE_R"
  (shape passive)
  (at 22.86 52.07 180)
  (fields_autoplaced yes)
  (effects (font (size 1 1)) (justify right)))
 (global_label
  "VHP_R"
  (shape passive)
  (at 157.48 40.64 180)
  (fields_autoplaced yes)
  (effects (font (size 1 1)) (justify right)))
 (global_label
  "VHN_R"
  (shape passive)
  (at 274.32 40.64 0)
  (fields_autoplaced yes)
  (effects (font (size 1 1)) (justify left)))
 (global_label
  "VHI_R"
  (shape passive)
  (at 342.9 62.23 270)
  (fields_autoplaced yes)
  (effects (font (size 1 1)) (justify right)))
 (global_label
  "WPH_R"
  (shape passive)
  (at 322.58 52.07 180)
  (fields_autoplaced yes)
  (effects (font (size 1 1)) (justify right))))
